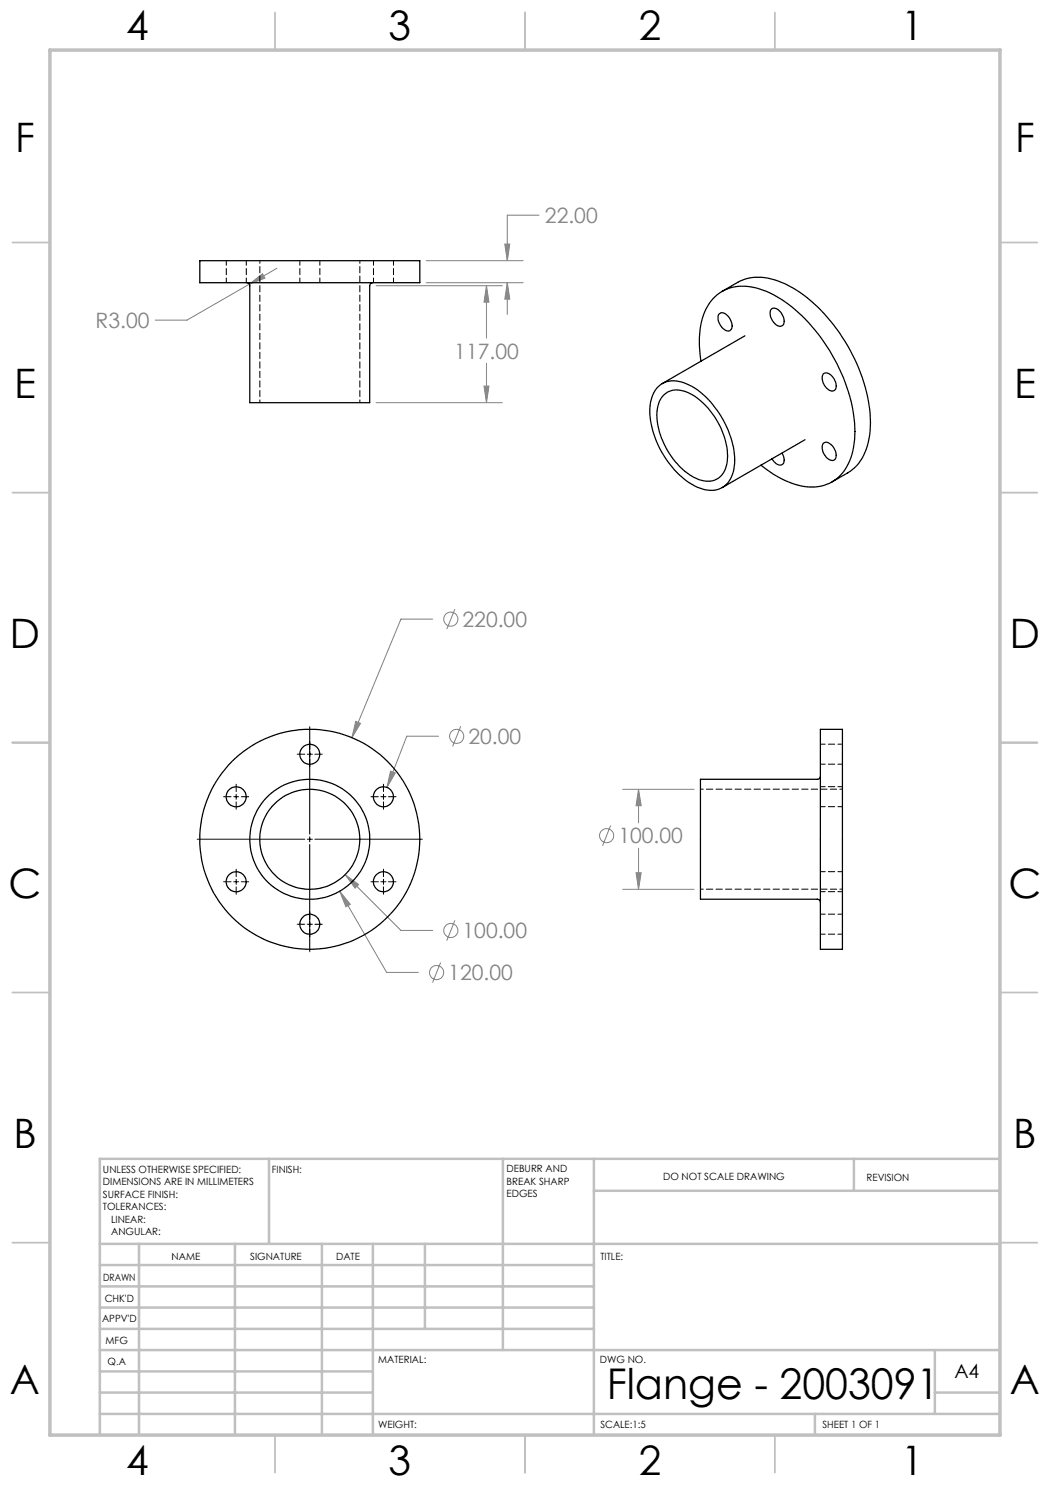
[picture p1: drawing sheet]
<svg xmlns="http://www.w3.org/2000/svg" width="210mm" height="297mm" viewBox="0 0 210 297" stroke-linecap="round" stroke-linejoin="round" font-family="sans-serif">
<g fill="none" stroke="#808080" stroke-width=".2">
<path d="M49.9 56.8l2.6-2.1 .5 .9zM49.9 56.8l-12.5 7.2h-6.4M55.4 53.7l-5.5 3.1M75.2 57.1h25.3M85.2 56.5h19.4M85.2 52.1h19.4M97.3 57.1l.5 3.3h-1zM97.3 57.1v10.5M101 48.8h1l-.5 3.3zM101.5 56.5l.5 3.3h-1zM101.5 56.5v6.4M107.8 43h-6.3v9.1"/>
<path d="M96.8 77.2h1l-.5 3.3zM97.3 72.7v7.8M75.2 80.5h25.3M86.5 123.8h-6.3l-9.8 23.7M91 121.8l-1.6 4M71.2 144.3l.9 .4-1.7 2.8zM78.1 154.2l1 .4-1.7 2.9zM87.7 147.2h-6.3l-4 10.3M92.1 145.2l-1.6 4.1M124.5 157.9h14.3M127.7 157.9l.5 3.2h-1zM127.7 157.9v6.7"/>
<path d="M67.9 178.3l2.2 2.6-.9 .5zM67.9 178.3l9.4 16.2h6.4M69 174.9l2.7 2-.7 .7zM69 174.9l11.2 11.2h6.3M122.1 165.1l-1.6 4.1M124.5 177.9h14.3M127.2 174.6h1l-.5 3.3zM127.7 169.6v8.3M88.1 192.5l-1.6 4M91 184.1l-1.6 4"/>
<circle cx="90.2" cy="123.8" r="1.41"/>
<circle cx="91.3" cy="147.3" r="1.42"/>
<circle cx="121.3" cy="167.1" r="1.42"/>
<circle cx="87.3" cy="194.5" r="1.42"/>
<circle cx="90.2" cy="186.1" r="1.41"/>
</g>
<g fill="none" stroke="#000" stroke-width=".2">
<path d="M44.7 159.3h1.5M46.7 159.3h1M47.2 156.8v1.5M47.2 158.9v1M48.3 159.3h1.4M59.4 150.8h1.6M61.5 150.8h1M61.9 145.3v21.5M63 150.8h1.5M74.2 159.3h1.5M76.2 159.3h1M76.7 156.8v1.5"/>
<path d="M76.7 158.9v1M77.7 159.3h1.5M39.4 167.8h21.6M44.7 176.4h1.5M46.7 176.4h1M47.2 160.4v1.5M47.2 173.8v1.5M47.2 175.9v1M47.2 177.4v1.5M48.3 176.4h1.4M61.5 167.8h1M61.9 167.4v1"/>
<path d="M61.9 168.9v21.5M63 167.8h21.5M74.2 176.4h1.5M76.2 176.4h1M76.7 160.4v1.5M76.7 173.8v1.5M76.7 175.9v1M76.7 177.4v1.5M77.7 176.4h1.5M59.4 184.9h1.6M61.5 184.9h1M63 184.9h1.5"/>
</g>
<g fill="none" stroke="#c0c0c0" stroke-width=".35">
<path d="M55 2.5v7.5M105 2.5v7.5M155 2.5v7.5M2.5 48.5h7.5M200 48.5h7.5M2.5 98.5h7.5M200 98.5h7.5M2.5 148.5h7.5M200 148.5h7.5M2.5 198.5h7.5M200 198.5h7.5M2.5 248.5h7.5"/>
<path d="M200 248.5h7.5M55 287v7.5M105 287v7.5M155 287v7.5"/>
</g>
<g fill="none" stroke="#c0c0c0" stroke-width=".5">
<path d="M53.8 231.8v17M100.6 231.8v38.2M118.8 231.8v55.2M118.8 238.2h81.2M170.8 231.8v6.4M200 231.8h-180v55.2M20 248.8h180M20 257.3h98.8M20 253h98.8M27.8 248.8v38.2M47 248.8v38.2M64.4 248.8v38.2"/>
<path d="M74.6 248.8v38.2M85 248.8v17M20 265.8h98.8M20 261.5h98.8M20 278.5h54.6M20 274.3h54.6M20 270h180M187 278.5h13M187 270v12.8M20 282.8h180M163 282.8v4.2"/>
</g>
<path d="M10 10h190v277h-190z" fill="none" stroke="#c0c0c0" stroke-width=".7"/>
<path d="M71.2 144.3l-.8 3.2 1.7-2.8zM78.1 154.2l-.7 3.3 1.7-2.9zM69 174.9l2 2.7 .7-.7zM67.9 178.3l1.3 3.1 .9-.5zM101.5 56.5l.5 3.3h-1zM101 48.8h1l-.5 3.3zM96.8 77.2h1l-.5 3.3zM97.3 57.1l.5 3.3h-1zM49.9 56.8l3.1-1.2-.5-.9zM127.7 157.9l.5 3.2h-1zM127.2 174.6h1l-.5 3.3z" fill="#808080"/>
<g fill="none" stroke="#000" stroke-width=".25">
<path d="M40 52.1h44v4.4h-44zM49.4 56.5a.6 .6 0 0 1 .6 .6v23.4h23.9v-23.4a.6 .6 0 0 1 .6-.6M144.4 58.3l3.1-1.8a9.9 9.9 0 0 1 8.9 0 29.6 29.6 0 0 1 13.1 12.7 30 30 0 0 1 4.5 17.7 9.8 9.8 0 0 1-4.5 7.7l-3.1 1.8M131.6 77.4a5 5 0 0 1 5.8-.6 17.3 17.3 0 0 1 8.5 9.9 11.4 11.4 0 0 1 .2 9 4.6 4.6 0 0 1-6 1.9 16.7 16.7 0 0 1-8.8-9.4 12.8 12.8 0 0 1-.7-9.3zM132.9 78.9a4.3 4.3 0 0 1 4.9-.3 15.1 15.1 0 0 1 7.7 13.7 4 4 0 0 1-6.2 3.4 15.1 15.1 0 0 1-7.7-10.6 6.7 6.7 0 0 1 1.3-6.2zM140.2 72.2a16.4 16.4 0 0 1 1.6-11.5 8.2 8.2 0 0 1 9.4-3.1 24.7 24.7 0 0 1 12.4 9.2 34.1 34.1 0 0 1 7.4 19.5 12.8 12.8 0 0 1-2.8 8.6 8.5 8.5 0 0 1-9.2 2 20.8 20.8 0 0 1-6.8-3.9M143.8 62.8a1.09 1.09 0 0 1 1.7 .3 2.34 2.34 0 0 1 .7 2.9 1.3 1.3 0 0 1-1.9-.7 2.23 2.23 0 0 1-.5-2.5zM149 67.2l-16.6 9.5M154.3 61.8a1.79 1.79 0 0 1 2.3 1.4 1.43 1.43 0 0 1-.3 2 2.33 2.33 0 0 1-2.2-2.2v-.9zM164.6 74.9a1.26 1.26 0 0 1 1.9 .4 2.12 2.12 0 0 1 .4 2.8 1.96 1.96 0 0 1-2.3-1.6l-.2-.8zM156.4 90.6a2.06 2.06 0 0 1 .2 2.2 1.37 1.37 0 0 1-1.9-.7l-.3-.3M161 87.9l-16.5 9.6"/>
<path d="M164.6 88.7a1.09 1.09 0 0 1 1.7 .3 2.28 2.28 0 0 1 .6 3 2.08 2.08 0 0 1-2.4-1.9l-.1-.8zM164.1 155.3a.6 .6 0 0 1-.6 .6h-23.4v23.9h23.4a.6 .6 0 0 1 .6 .6M164.1 145.9h4.4v44h-4.4z"/>
<circle cx="47.2" cy="159.4" r="2.01"/>
<circle cx="62" cy="150.9" r="2"/>
<circle cx="76.7" cy="159.3" r="2"/>
<circle cx="47.2" cy="176.4" r="2.01"/>
<circle cx="61.9" cy="167.8" r="12"/>
<circle cx="62" cy="167.8" r="10"/>
<circle cx="62" cy="167.8" r="22"/>
<circle cx="76.7" cy="176.3" r="2"/>
<circle cx="61.9" cy="184.9" r="2.01"/>
</g>
<g fill="none" stroke="#000" stroke-width=".2" stroke-dasharray="1.3 .6" stroke-dashoffset=".3">
<path d="M45.3 52.1v4.4M49.3 56.5v-4.4M60 52.1v4.4M64 56.5v-4.4M74.7 52.1v4.4M78.7 56.5v-4.4M164.1 152.8h4.4M168.5 157.3h-4.4M168.5 148.8h-4.4M164.1 178.3h4.4M164.1 161.3h4.4M168.5 174.3h-4.4"/>
<path d="M164.1 186.8h4.4M168.5 182.8h-4.4"/>
</g>
<path d="M52 52.1v28.4M72 80.5v-28.4M168.5 157.8h-28.4M140.1 177.8h28.4" fill="none" stroke="#000" stroke-width=".2" stroke-dasharray="1.3 .6" stroke-dashoffset=".7"/>
<text font-size="8.5" x="121.3" y="279.7">Flange - 2003091</text>
<g font-size="8.1">
<text x="25.2" y="8">4</text>
<text x="77.7" y="8">3</text>
<text x="127.7" y="8">2</text>
<text x="180.2" y="8">1</text>
<text x="3" y="30.4">F</text>
<text x="203" y="30.4">F</text>
<text x="2.8" y="79.6">E</text>
<text x="202.8" y="79.6">E</text>
<text x="2" y="129.6">D</text>
<text x="202" y="129.6">D</text>
<text x="1.7" y="179.6">C</text>
<text x="201.7" y="179.6">C</text>
<text x="2.7" y="229.6">B</text>
<text x="202.7" y="229.6">B</text>
<text x="2" y="278.9">A</text>
<text x="202" y="278.9">A</text>
<text x="25.2" y="295">4</text>
<text x="77.7" y="295">3</text>
<text x="127.7" y="295">2</text>
<text x="180.2" y="295">1</text>
</g>
<g font-size="4.2" fill="#808080">
<text x="109" y="44.6">22.00</text>
<text x="19.1" y="65.6">R3.00</text>
<text x="90.9" y="71.7">117.00</text>
<text x="92.5" y="125.4">220.00</text>
<text x="93.7" y="148.8">20.00</text>
<text x="123.7" y="168.7">100.00</text>
<text x="92.5" y="187.6">100.00</text>
<text x="89.7" y="196">120.00</text>
</g>
<text font-size="3.9" x="190.9" y="275.5">A4</text>
<g font-size="2">
<text x="20.6" y="234.6">UNLESS OTHERWISE SPECIFIED:</text>
<text x="20.6" y="237.1">DIMENSIONS ARE IN MILLIMETERS</text>
<text x="20.6" y="239.6">SURFACE FINISH:</text>
<text x="54.4" y="234.6">FINISH:</text>
<text x="101.3" y="234.5">DEBURR AND</text>
<text x="101.3" y="237">BREAK SHARP</text>
<text x="101.3" y="239.5">EDGES</text>
<text x="132.6" y="236">DO NOT SCALE DRAWING</text>
<text x="173.3" y="236.2">REVISION</text>
<text x="20.6" y="242.1">TOLERANCES:</text>
<text x="22.2" y="244.6">LINEAR:</text>
<text x="22.2" y="247.1">ANGULAR:</text>
<text x="34.3" y="252">NAME</text>
<text x="50" y="251.9">SIGNATURE</text>
<text x="67.2" y="251.9">DATE</text>
<text x="120.1" y="251.9">TITLE:</text>
<text x="20.6" y="256.1">DRAWN</text>
<text x="20.9" y="260.3">CHK'D</text>
<text x="20.4" y="264.4">APPV'D</text>
<text x="21.1" y="268.8">MFG</text>
<text x="21.5" y="273">Q.A</text>
<text x="75.6" y="272.5">MATERIAL:</text>
<text x="120" y="272.5">DWG NO.</text>
<text x="75.6" y="285.5">WEIGHT:</text>
<text x="120.1" y="285.6">SCALE:1:5</text>
<text x="164.5" y="285.6">SHEET 1 OF 1</text>
</g>
</svg>
